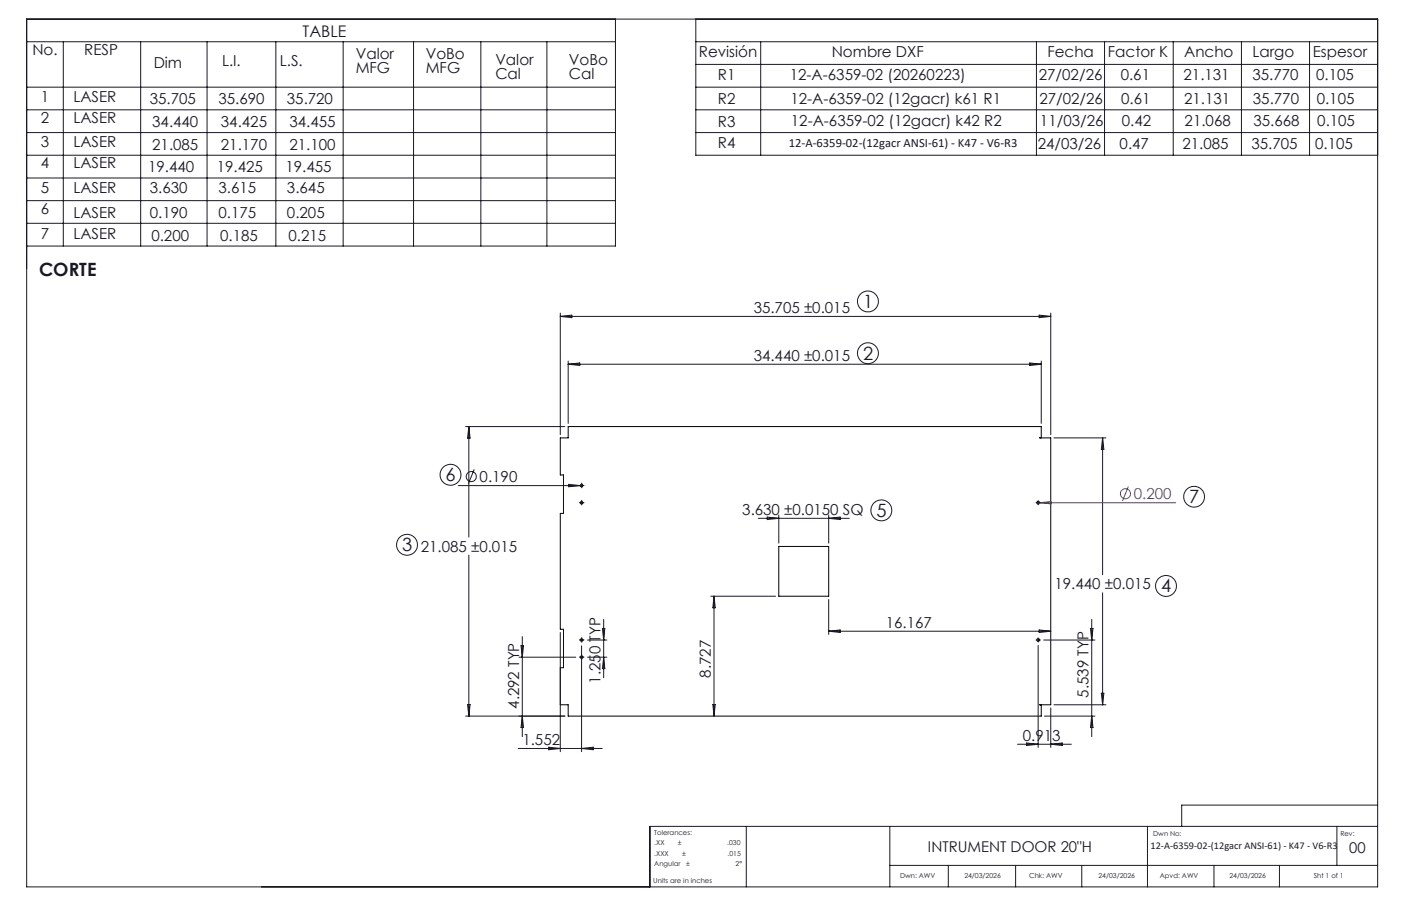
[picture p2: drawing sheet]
<svg xmlns="http://www.w3.org/2000/svg" width="432mm" height="279mm" viewBox="0 0 432 279" stroke-linecap="round" stroke-linejoin="round" font-family="sans-serif">
<g fill="none" stroke="#000" stroke-width=".31">
<path d="M240 168.5h15.4v15.4h-15.4zM320.5 217.4l3.3-.1v-82.3h-3.3h.4v-3.4h-145.8v3.4h-2.4v11.5h1v11.8h-1v35.8h1v11.8h-1v11.4h2.4v3.5h145.8v-3.4M320.5 217.3v.1"/>
<circle cx="179.3" cy="155" r=".41"/>
<circle cx="179.3" cy="149.7" r=".41"/>
<circle cx="320" cy="155" r=".42"/>
<circle cx="179.3" cy="197.4" r=".41"/>
<circle cx="320" cy="197.4" r=".42"/>
<circle cx="179.3" cy="202.7" r=".41"/>
</g>
<g fill="none" stroke="#191924" stroke-width=".31">
<path d="M8.2 5.9h416.4v267.6h-416.4zM8.2 12.9h181.5M19.5 12.9v63M43.4 12.9v63M63.8 12.9v63M85 12.9v63M105.8 12.9v63M127.5 12.9v63M148.2 12.9v63M168.6 12.9v63M189.7 5.9v70h-181.5M214.5 12.9h210.1"/>
<path d="M214.5 5.9v42h210.1M214.5 19.9h210.1M234.5 12.9v35M319.4 12.9v35M340.4 12.9v35M361.6 12.9v35M382.6 12.9v35M403.6 12.9v35M8.2 26.9h181.5M8.2 33.9h181.5M214.5 26.9h210.1M214.5 33.9h210.1"/>
<path d="M8.2 40.9h181.5M8.2 47.9h181.5M8.2 54.9h181.5M214.5 40.9h210.1M8.2 61.9h181.5M8.2 68.9h181.5M172.7 96.6v37.5M172.7 97.6h151.1M172.7 97.6l3.5-.4v.8zM320.3 97.2l3.5 .4-3.5 .4zM323.8 96.6v37.5M175.1 111.3v19.3"/>
<path d="M175.1 112.3h145.8M175.1 112.3l3.6-.4v.8zM317.4 111.9l3.5 .4-3.5 .4zM320.9 111.3v19.3M143.5 131.6h30.6M144.5 131.6v34M144.5 131.6l.4 3.5h-.8zM324.8 135h16.1M339.8 135v42.2M339.8 135l.4 3.6h-.8zM141.3 149.8h38.4M146.2 144.7l-1.8 4.5"/>
<path d="M175.3 149.4l3.6 .4-3.6 .3zM178.9 155h.8M179.2 149.3v.8M179.2 154.6v.8M233.7 159.8h28.1M236.5 159.5l3.5 .3-3.5 .4zM240 158.8v8.7M255.4 158.8v8.7M255.4 159.8l3.5-.3v.7zM319.3 155h1.4M320 154.4v1.3M144.5 171.2v49.6"/>
<path d="M160.6 199.1h.8l-.4 3.6zM161 196.3v30.9M172.7 195.1v36.7M178.9 197.4h.8M179.2 197v.8M179.2 199.2v32.6M181.1 197.4h5.9M185.7 193.8h.7l-.3 3.6zM186.1 191v18M219.1 183.9h19.9M220.1 183.9v36.9M220.1 183.9l.4 3.5h-.8z"/>
<path d="M255.4 184.9v10.8M255.4 194.7l3.5-.4v.8zM255.4 194.7h68.4M319.3 197.4h1.4M320 196.7v1.3M320 199v31.5M320.3 194.3l3.5 .4-3.5 .4zM321.7 197.4h15.8M336.1 193.8h.8l-.4 3.6zM336.5 191v36.2M339.8 182.8v34.5M144.1 217.3h.8l-.4 3.5z"/>
<path d="M159.9 202.7h17.5M178.9 202.7h.8M181.1 202.7h5.9M186.1 202.7l.3 3.5h-.7zM219.7 217.3h.8l-.4 3.5zM323.8 218.3v12.2M324.8 217.3h16.1M339.4 213.8h.8l-.4 3.5zM143.5 220.8h30.6M159.7 230.8h25.9M161 220.8l.4 3.6h-.8zM169.1 230.4l3.6 .4-3.6 .4z"/>
<path d="M179.2 230.8l3.6-.4v.8zM313.6 229.5h16.6M316.4 229.1l3.6 .4-3.6 .4zM321.9 220.8h15.6M323.8 229.5l3.6-.4v.8zM336.5 220.8l.4 3.6h-.8zM230 254.8v18.7M274.2 254.8v18.7M353.7 254.8v18.7M412 254.8v12.1M424.6 254.8h-224.3v18.7M424.6 248.3h-60.4v6.5"/>
<path d="M274.2 266.9h150.4M292.3 266.9v6.6M313 266.9v6.6M333.4 266.9v6.6M374.2 266.9v6.6M394.3 266.9v6.6"/>
<circle cx="267.5" cy="93" r="3.2"/>
<circle cx="267.5" cy="108.9" r="3.2"/>
<circle cx="138.8" cy="146.4" r="3.2"/>
<circle cx="145.2" cy="147" r="1.56"/>
<circle cx="271.6" cy="157.4" r="3.2"/>
<circle cx="368" cy="153.2" r="3.2"/>
<circle cx="125.4" cy="168" r="3.2"/>
<circle cx="359.4" cy="180.7" r="3.2"/>
</g>
<g fill="none" stroke="#a0006e" stroke-width=".31">
<path d="M319.5 155h42.9M320.4 155l3.6-.3v.7zM347.8 150l-1.8 4.5"/>
<circle cx="346.9" cy="152.3" r="1.56"/>
</g>
<g fill="none" stroke="#191924" stroke-width=".31" stroke-dasharray="15.2 1.3 1.3 1.3" stroke-linecap="butt">
<path d="M178.9 149.7h-.4M178.9 155h-.4M179.3 149.3v-.4M179.3 150.1v.4M179.3 154.6v-.4M179.3 155.4v.4M179.7 149.7h.4M179.7 155h.4M178.9 197.3h-.4M179.3 196.9v-.4M179.3 197.8v.4M179.7 197.3h.4"/>
<path d="M178.9 202.6h-.4M179.3 202.2v-.4M179.3 203.1v.4M179.7 202.6h.4"/>
</g>
<g font-size="5.6" fill="#191924">
<text x="12" y="85">CORTE</text>
<text x="266" y="94.9">1</text>
<text x="266" y="110.9">2</text>
<text x="137.4" y="148.4">6</text>
<text x="366.5" y="155.2">7</text>
<text x="270.1" y="159.4">5</text>
<text x="123.9" y="169.9">3</text>
<text x="357.9" y="182.6">4</text>
</g>
<text font-size="4.9" fill="#191924" x="93.3" y="11.4">TABLE</text>
<g font-size="4.7" fill="#191924">
<text x="10" y="17">No.</text>
<text x="26" y="17">RESP</text>
<text x="215.4" y="17.6">Revisión</text>
<text x="256.3" y="17.6">Nombre DXF</text>
<text x="322.8" y="17.5">Fecha</text>
<text x="341.5" y="17.5">Factor K</text>
<text x="365" y="17.5">Ancho</text>
<text x="386" y="17.5">Largo</text>
<text x="404.6" y="17.5">Espesor</text>
<text x="47.4" y="20.9">Dim</text>
<text x="68.4" y="20.4">L.I.</text>
<text x="86.3" y="20.4">L.S.</text>
<text x="109.6" y="18.1">Valor</text>
<text x="109.6" y="22.6">MFG</text>
<text x="131.2" y="18.1">VoBo</text>
<text x="131.2" y="22.6">MFG</text>
<text x="152.7" y="20">Valor</text>
<text x="175.3" y="20">VoBo</text>
<text x="152.7" y="24.5">Cal</text>
<text x="175.3" y="24.5">Cal</text>
<text x="221.3" y="24.6">R1</text>
<text x="243.4" y="24.7">12-A-6359-02 (20260223)</text>
<text x="320.2" y="24.7">27/02/26</text>
<text x="345.4" y="24.7">0.61</text>
<text x="364.8" y="24.7">21.131</text>
<text x="386" y="24.7">35.770</text>
<text x="405.7" y="24.7">0.105</text>
<text x="12.6" y="31.3">1</text>
<text x="22.6" y="31.3">LASER</text>
<text x="46.1" y="32">35.705</text>
<text x="67.3" y="32">35.690</text>
<text x="88.4" y="32">35.720</text>
<text x="221.3" y="32.1">R2</text>
<text x="243.6" y="32">12-A-6359-02 (12gacr) k61 R1</text>
<text x="320.3" y="32">27/02/26</text>
<text x="345.6" y="32">0.61</text>
<text x="364.9" y="32">21.131</text>
<text x="386.2" y="32">35.770</text>
<text x="405.8" y="32">0.105</text>
<text x="12.6" y="38">2</text>
<text x="22.6" y="38">LASER</text>
<text x="46.9" y="39.2">34.440</text>
<text x="68.1" y="39.2">34.425</text>
<text x="89.2" y="39.2">34.455</text>
<text x="221.3" y="39.1">R3</text>
<text x="243.8" y="39">12-A-6359-02 (12gacr) k42 R2</text>
<text x="320.5" y="39">11/03/26</text>
<text x="345.7" y="39">0.42</text>
<text x="365.1" y="39">21.068</text>
<text x="386.3" y="39">35.668</text>
<text x="406" y="39">0.105</text>
<text x="12.6" y="45.4">3</text>
<text x="22.6" y="45.4">LASER</text>
<text x="46.9" y="46.1">21.085</text>
<text x="68.1" y="46.1">21.170</text>
<text x="89.2" y="46.1">21.100</text>
<text x="221.3" y="45.8">R4</text>
<text x="319.9" y="45.9">24/03/26</text>
<text x="345.1" y="45.9">0.47</text>
<text x="364.5" y="45.9">21.085</text>
<text x="385.7" y="45.9">35.705</text>
<text x="405.3" y="45.9">0.105</text>
<text x="12.6" y="51.9">4</text>
<text x="22.6" y="51.9">LASER</text>
<text x="45.7" y="53.2">19.440</text>
<text x="66.8" y="53.2">19.425</text>
<text x="88" y="53.2">19.455</text>
<text x="12.6" y="59.5">5</text>
<text x="22.6" y="59.5">LASER</text>
<text x="46.2" y="59.6">3.630</text>
<text x="67.3" y="59.6">3.615</text>
<text x="88.5" y="59.6">3.645</text>
<text x="12.6" y="66.1">6</text>
<text x="22.6" y="67.1">LASER</text>
<text x="46.2" y="67.1">0.190</text>
<text x="67.3" y="67.1">0.175</text>
<text x="88.5" y="67.1">0.205</text>
<text x="12.6" y="73.6">7</text>
<text x="22.6" y="73.6">LASER</text>
<text x="46.7" y="74.2">0.200</text>
<text x="67.8" y="74.2">0.185</text>
<text x="89" y="74.2">0.215</text>
<text x="232.3" y="96.5">35.705 ±0.015</text>
<text x="232.3" y="111.3">34.440 ±0.015</text>
<text x="147.8" y="148.7">0.190</text>
<text x="228.8" y="158.8">3.630 ±0.0150 SQ</text>
<text x="129.7" y="170.2">21.085 ±0.015</text>
<text x="325" y="181.8">19.440 ±0.015</text>
<text x="273" y="193.6">16.167</text>
<text x="219.1" y="209" transform="rotate(-90 219.1 209)">8.727</text>
<text x="185" y="210.9" transform="rotate(-90 185 210.9)">1.250 TYP</text>
<text x="335.5" y="215.1" transform="rotate(-90 335.5 215.1)">5.539 TYP</text>
<text x="160" y="218.6" transform="rotate(-90 160 218.6)">4.292 TYP</text>
<text x="161" y="229.8">1.552</text>
<text x="315.2" y="228.5">0.913</text>
</g>
<text font-size="4.7" fill="#a0006e" x="349.5" y="154">0.200</text>
<g font-size="4.6" fill="#191924">
<text x="286" y="262.7">INTRUMENT DOOR 20&quot;H</text>
<text x="415.9" y="263">00</text>
</g>
<text font-size="3.9" fill="#191924" x="243.1" y="45.3">12-A-6359-02-(12gacr ANSI-61) - K47 - V6-R3</text>
<text font-size="3.2" fill="#191924" x="354.6" y="261.8">12-A-6359-02-(12gacr ANSI-61) - K47 - V6-R3</text>
<g font-size="2.1" fill="#191924">
<text x="201.7" y="257.6">Tolerances:</text>
<text x="355.4" y="257.8">Dwn No:</text>
<text x="413.1" y="257.8">Rev:</text>
<text x="201.7" y="260.7">.XX</text>
<text x="201.7" y="263.9">.XXX</text>
<text x="208.9" y="260.7">±</text>
<text x="210.2" y="263.9">±</text>
<text x="224.1" y="260.7">.030</text>
<text x="224.3" y="263.9">.015</text>
<text x="201.7" y="267">Angular</text>
<text x="211.5" y="267">±</text>
<text x="226.7" y="267">2°</text>
<text x="201.3" y="272.3">Units are in inches</text>
<text x="277.4" y="270.7">Dwn: AWV</text>
<text x="297.2" y="270.7">24/03/2026</text>
<text x="317.2" y="270.7">Chk: AWV</text>
<text x="338.6" y="270.7">24/03/2026</text>
<text x="357.5" y="270.7">Apvd: AWV</text>
<text x="378.9" y="270.7">24/03/2026</text>
<text x="404.9" y="270.7">Sht 1 of 1</text>
</g>
</svg>
